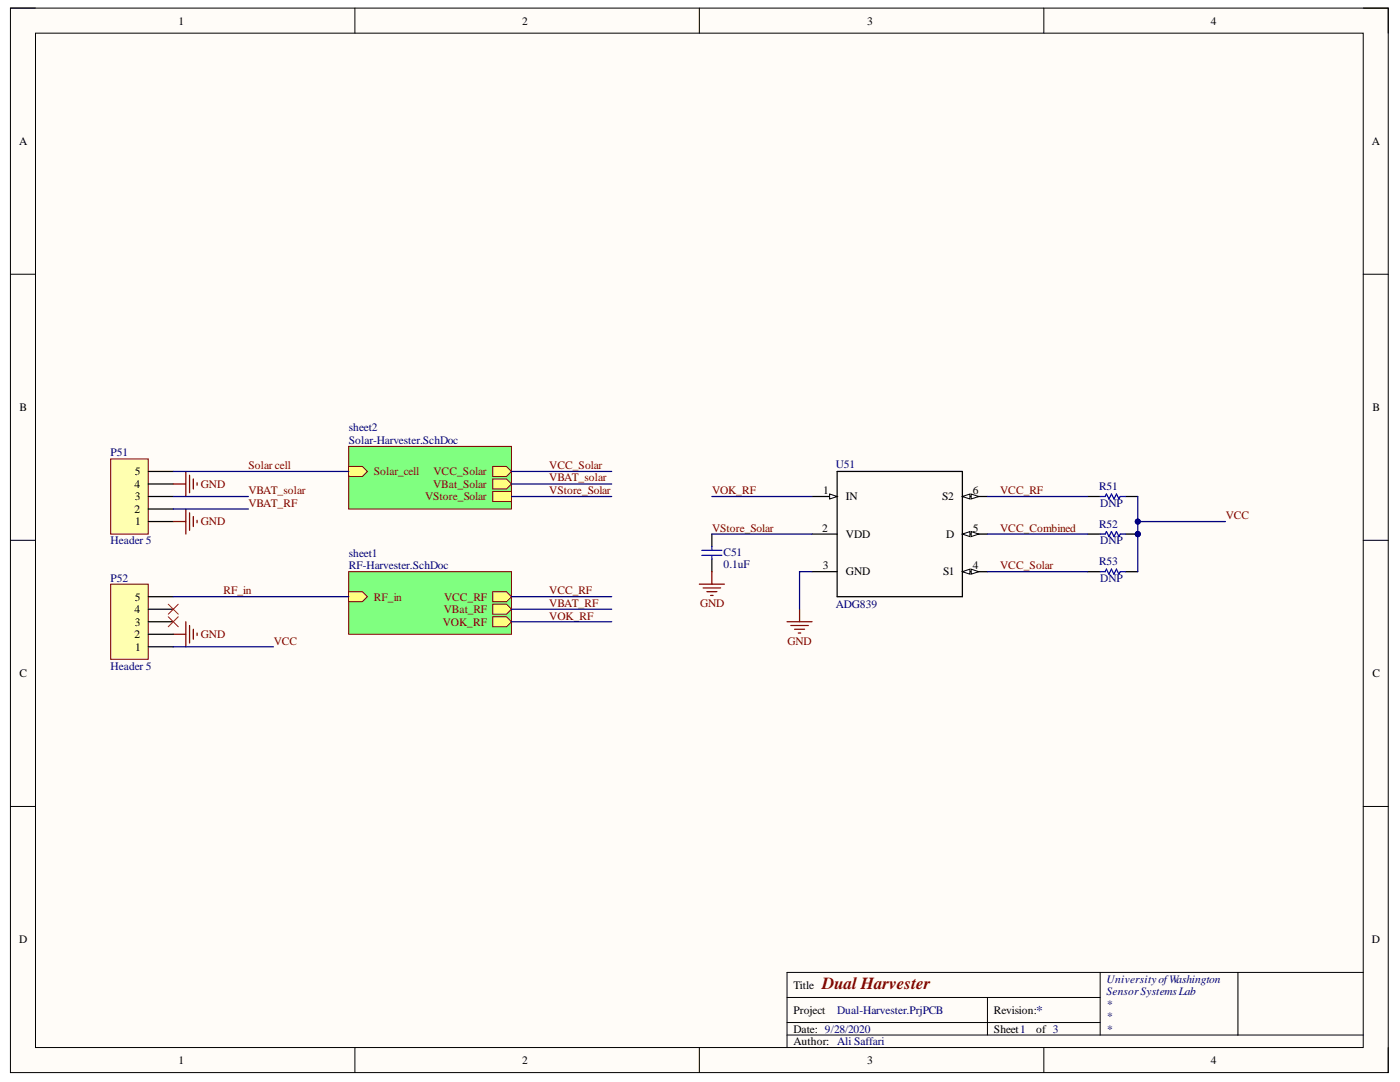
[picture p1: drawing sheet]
<svg xmlns="http://www.w3.org/2000/svg" width="279mm" height="216mm" viewBox="0 0 279 216" stroke-linecap="round" stroke-linejoin="round" font-family="sans-serif">
<path d="M2.1 1.6h275v212.4h-275z" fill-rule="evenodd" fill="#fffcf8"/>
<path d="M2.1 1.6h275v212.4h-275z" fill="none" stroke="#000" stroke-width=".2"/>
<path d="M7.1 6.6h265v202.4h-265z" fill-rule="evenodd" fill="#fffcf8"/>
<g fill="none" stroke="#000" stroke-width=".2">
<path d="M2.1 1.6h5M7.1 6.6h265v202.4h-265zM70.8 1.6v5M139.6 1.6v5M208.3 1.6v5M272.1 1.6h5v5M2.1 54.7h5M272.1 54.7h5M2.1 107.8h5M272.1 107.8h5M2.1 160.9h5M272.1 160.9h5"/>
<path d="M157.1 199h62.5M197.1 199v7.5M219.6 194v12.5M247.1 194v12.5M272.1 194h-115v15M70.8 209v5M139.6 209v5M157.1 206.5h115M157.1 204h62.5M208.3 209v5M277.1 209v5"/>
</g>
<path d="M157.1 124.1h5M157.8 124.8h3.5M158.6 125.6h2M159.3 126.3h.5M159.6 121.6v2.5" fill="none" stroke="#800000" stroke-width=".25"/>
<path d="M217.1 99.1h2.5M224.6 99.1h2.5" fill="none" stroke="#000" stroke-width=".25"/>
<path d="M219.6 99.1h1l.2-.5 .5 1 .5-1 .5 1 .5-1 .5 1 .3-.5h1" fill="none" stroke="#00f" stroke-width=".25"/>
<circle cx="227.1" cy="106.6" r=".5" fill="#000080"/>
<circle cx="227.1" cy="106.6" r=".5" fill="none" stroke="#000080" stroke-width=".2"/>
<path d="M224.6 106.6h2.5" fill="none" stroke="#000" stroke-width=".25"/>
<circle cx="227.1" cy="106.6" r=".5" fill="#000080"/>
<circle cx="227.1" cy="106.6" r=".5" fill="none" stroke="#000080" stroke-width=".2"/>
<path d="M142.1 106.6v2.5M142.1 111.6v2.5M217.1 106.6h2.5M217.1 114.1h2.5M224.6 114.1h2.5" fill="none" stroke="#000" stroke-width=".25"/>
<path d="M140.1 109.8h4M140.1 110.8h4M142.1 109.1v.7M142.1 110.8v.8M219.6 106.6h1l.2-.5 .5 1 .5-1 .5 1 .5-1 .5 1 .3-.5h1M219.6 114.1h1l.2-.5 .5 1 .5-1 .5 1 .5-1 .5 1 .3-.5h1" fill="none" stroke="#00f" stroke-width=".25"/>
<path d="M139.6 116.6h5M140.3 117.3h3.5M141.1 118.1h2M141.8 118.8h.5M142.1 114.1v2.5M34.6 126.6h2.5M37.1 124.1v5M37.8 124.8v3.5M38.6 125.6v2M39.3 126.3v.5" fill="none" stroke="#800000" stroke-width=".25"/>
<path d="M22.1 91.6h7.5v15h-7.5z" fill-rule="evenodd" fill="#ffffb0"/>
<path d="M22.1 91.6h7.5v15h-7.5z" fill="none" stroke="#800000" stroke-width=".2"/>
<path d="M29.6 99.1h5M29.6 96.6h5M29.6 94.1h5M29.6 104.1h5M29.6 101.6h5" fill="none" stroke="#000" stroke-width=".25"/>
<path d="M34.6 96.6h2.5M37.1 94.1v5M37.8 94.8v3.5M38.6 95.6v2M39.3 96.3v.5M34.6 104.1h2.5M37.1 101.6v5M37.8 102.3v3.5M38.6 103.1v2M39.3 103.8v.5" fill="none" stroke="#800000" stroke-width=".25"/>
<path d="M22.1 116.6h7.5v15h-7.5z" fill-rule="evenodd" fill="#ffffb0"/>
<path d="M22.1 116.6h7.5v15h-7.5z" fill="none" stroke="#800000" stroke-width=".2"/>
<path d="M167.1 94.1h25v25h-25zM29.6 119.1h5M192.1 114.1h5M29.6 129.1h5M29.6 126.6h5M29.6 124.1h5M29.6 121.6h5" fill="none" stroke="#000" stroke-width=".25"/>
<path d="M192.1 114.1l1.5-.5v1z" fill="#f8fcff"/>
<path d="M192.1 114.1l1.5-.5v1z" fill="none" stroke="#000" stroke-width=".2"/>
<path d="M193.8 113.6l1.5 .5-1.5 .5z" fill="#f8fcff"/>
<path d="M193.8 113.6l1.5 .5-1.5 .5z" fill="none" stroke="#000" stroke-width=".2"/>
<path d="M162.1 99.1h5M162.1 106.6h5M162.1 114.1h5" fill="none" stroke="#000" stroke-width=".25"/>
<path d="M165.6 98.6l1.5 .5-1.5 .5z" fill="#f8fcff"/>
<path d="M165.6 98.6l1.5 .5-1.5 .5z" fill="none" stroke="#000" stroke-width=".2"/>
<path d="M192.1 106.6h5" fill="none" stroke="#000" stroke-width=".25"/>
<path d="M192.1 106.6l1.5-.5v1z" fill="#f8fcff"/>
<path d="M192.1 106.6l1.5-.5v1z" fill="none" stroke="#000" stroke-width=".2"/>
<path d="M193.8 106.1l1.5 .5-1.5 .5z" fill="#f8fcff"/>
<path d="M193.8 106.1l1.5 .5-1.5 .5z" fill="none" stroke="#000" stroke-width=".2"/>
<path d="M192.1 99.1h5" fill="none" stroke="#000" stroke-width=".25"/>
<path d="M192.1 99.1l1.5-.5v1z" fill="#f8fcff"/>
<path d="M192.1 99.1l1.5-.5v1z" fill="none" stroke="#000" stroke-width=".2"/>
<path d="M193.8 98.6l1.5 .5-1.5 .5z" fill="#f8fcff"/>
<path d="M193.8 98.6l1.5 .5-1.5 .5z" fill="none" stroke="#000" stroke-width=".2"/>
<path d="M69.6 114.1h32.5v12.5h-32.5z" fill-rule="evenodd" fill="#80ff80"/>
<path d="M69.6 114.1h32.5v12.5h-32.5z" fill="none" stroke="#800000" stroke-width=".2"/>
<path d="M69.6 118.1h2.7l1 1-1 1h-2.7z" fill-rule="evenodd" fill="#ffff80"/>
<path d="M69.6 118.1h2.7l1 1-1 1h-2.7z" fill="none" stroke="#800000" stroke-width=".2"/>
<path d="M98.3 118.1h2.8l1 1-1 1h-2.8z" fill-rule="evenodd" fill="#ffff80"/>
<path d="M98.3 118.1h2.8l1 1-1 1h-2.8z" fill="none" stroke="#800000" stroke-width=".2"/>
<path d="M98.3 120.6h2.8l1 1-1 1h-2.8z" fill-rule="evenodd" fill="#ffff80"/>
<path d="M98.3 120.6h2.8l1 1-1 1h-2.8z" fill="none" stroke="#800000" stroke-width=".2"/>
<path d="M98.3 123.1h2.8l1 1-1 1h-2.8z" fill-rule="evenodd" fill="#ffff80"/>
<path d="M98.3 123.1h2.8l1 1-1 1h-2.8z" fill="none" stroke="#800000" stroke-width=".2"/>
<path d="M33.6 120.6l2 2M33.6 123.1l2 2M35.6 120.6l-2 2M35.6 123.1l-2 2" fill="none" stroke="#f00" stroke-width=".2"/>
<path d="M69.6 89.1h32.5v12.5h-32.5z" fill-rule="evenodd" fill="#80ff80"/>
<path d="M69.6 89.1h32.5v12.5h-32.5z" fill="none" stroke="#800000" stroke-width=".2"/>
<path d="M69.6 93.1h2.7l1 1-1 1h-2.7z" fill-rule="evenodd" fill="#ffff80"/>
<path d="M69.6 93.1h2.7l1 1-1 1h-2.7z" fill="none" stroke="#800000" stroke-width=".2"/>
<path d="M98.3 93.1h2.8l1 1-1 1h-2.8z" fill-rule="evenodd" fill="#ffff80"/>
<path d="M98.3 93.1h2.8l1 1-1 1h-2.8z" fill="none" stroke="#800000" stroke-width=".2"/>
<path d="M98.3 95.6h2.8l1 1-1 1h-2.8z" fill-rule="evenodd" fill="#ffff80"/>
<path d="M98.3 95.6h2.8l1 1-1 1h-2.8z" fill="none" stroke="#800000" stroke-width=".2"/>
<path d="M98.3 98.1h3.8v2h-3.8z" fill-rule="evenodd" fill="#ffff80"/>
<path d="M98.3 98.1h3.8v2h-3.8z" fill="none" stroke="#800000" stroke-width=".2"/>
<path d="M227.1 104.1h17.5" fill="none" stroke="#000080" stroke-width=".25"/>
<circle cx="227.1" cy="104.1" r=".5" fill="#000080"/>
<circle cx="227.1" cy="104.1" r=".5" fill="none" stroke="#000080" stroke-width=".2"/>
<path d="M34.6 99.1h15M34.6 94.1h35M102.1 94.1h20M102.1 96.6h20M227.1 99.1v15M34.6 101.6h15M34.6 119.1h35M102.1 119.1h20M34.6 129.1h20M102.1 121.6h20M102.1 124.1h20" fill="none" stroke="#000080" stroke-width=".25"/>
<circle cx="227.1" cy="104.1" r=".5" fill="#000080"/>
<circle cx="227.1" cy="104.1" r=".5" fill="none" stroke="#000080" stroke-width=".2"/>
<circle cx="227.1" cy="106.6" r=".5" fill="#000080"/>
<circle cx="227.1" cy="106.6" r=".5" fill="none" stroke="#000080" stroke-width=".2"/>
<path d="M102.1 99.1h20M142.1 99.1h20M197.1 99.1h20M142.1 106.6h20M162.1 114.1h-2.5v7.5M197.1 106.6h20M197.1 114.1h20" fill="none" stroke="#000080" stroke-width=".25"/>
<text font-size="3.4" fill="#800000" x="164.1" y="197.3">Dual Harvester</text>
<text font-size="2.7" fill="#000080" x="206.8" y="202.4">*</text>
<g font-size="2.3">
<text x="35.6" y="4.9">1</text>
<text x="104.2" y="4.9">2</text>
<text x="173.1" y="4.9">3</text>
<text x="241.7" y="4.9">4</text>
<text x="3.8" y="28.9">A</text>
<text x="273.8" y="28.9">A</text>
<text x="3.9" y="82">B</text>
<text x="273.9" y="82">B</text>
<text x="26.9" y="94.9">5</text>
<text x="26.8" y="97.3">4</text>
<text x="26.9" y="99.9">3</text>
<text x="164.3" y="98.6">1</text>
<text x="168.8" y="99.9">IN</text>
<text x="188" y="99.9">S2</text>
<text x="194.1" y="98.6">6</text>
<text x="26.8" y="102.3">2</text>
<text x="27" y="104.9">1</text>
<text x="164.1" y="106.1">2</text>
<text x="168.8" y="107.3">VDD</text>
<text x="188.8" y="107.3">D</text>
<text x="194.1" y="106.1">5</text>
<text x="164.2" y="113.6">3</text>
<text x="194.1" y="113.6">4</text>
<text x="26.9" y="119.8">5</text>
<text x="168.8" y="114.8">GND</text>
<text x="188.2" y="114.8">S1</text>
<text x="26.8" y="122.4">4</text>
<text x="26.9" y="124.8">3</text>
<text x="26.8" y="127.3">2</text>
<text x="27" y="129.8">1</text>
<text x="3.9" y="135.1">C</text>
<text x="273.9" y="135.1">C</text>
<text x="3.8" y="188.2">D</text>
<text x="273.8" y="188.2">D</text>
<text x="158.3" y="197.3">Title</text>
<text x="158.3" y="202.3">Project</text>
<text x="198.4" y="202.3">Revision:</text>
<text x="158.3" y="208.5">Author: Ali Saffari</text>
<text x="158.3" y="206.1">Date: 9/28/2020</text>
<text x="198.4" y="206.1">Sheet1</text>
<text x="206.8" y="206.1">of 3</text>
<text x="35.6" y="212.3">1</text>
<text x="104.2" y="212.3">2</text>
<text x="173.1" y="212.3">3</text>
<text x="241.7" y="212.3">4</text>
</g>
<g font-size="2.3" fill="#000080">
<text x="69.6" y="86.1">sheet2</text>
<text x="69.6" y="88.6">Solar-Harvester.SchDoc</text>
<text x="22.1" y="91.1">P51</text>
<text x="166.8" y="93.4">U51</text>
<text x="219.3" y="97.8">R51</text>
<text x="219.6" y="101.1">DNP</text>
<text x="219.3" y="105.4">R52</text>
<text x="22.1" y="108.6">Header 5</text>
<text x="69.6" y="111.1">sheet1</text>
<text x="69.6" y="113.6">RF-Harvester.SchDoc</text>
<text x="144.4" y="113.3">0.1uF</text>
<text x="144.4" y="110.9">C51</text>
<text x="219.3" y="112.8">R53</text>
<text x="219.6" y="108.6">DNP</text>
<text x="22.1" y="116.1">P52</text>
<text x="219.6" y="116.1">DNP</text>
<text x="166.8" y="121.3">ADG839</text>
<text x="22.1" y="133.6">Header 5</text>
<text x="220.9" y="196.1">UniversityofWashington</text>
<text x="167.1" y="202.3">Dual-Harvester.PrjPCB</text>
<text x="220.9" y="198.5">SensorSystemsLab</text>
<text x="220.9" y="201.1">*</text>
<text x="220.9" y="203.5">*</text>
<text x="220.9" y="206.1">*</text>
</g>
<g font-size="2.3" fill="#800000">
<text x="49.6" y="93.6">Solar cell</text>
<text x="74.6" y="94.9">Solar_cell</text>
<text x="86.5" y="94.9">VCC_Solar</text>
<text x="109.6" y="93.6">VCC_Solar</text>
<text x="40.1" y="97.3">GND</text>
<text x="49.6" y="98.6">VBAT_solar</text>
<text x="49.6" y="101.1">VBAT_RF</text>
<text x="84.8" y="99.9">VStore_Solar</text>
<text x="86.4" y="97.3">VBat_Solar</text>
<text x="109.6" y="96.1">VBAT_solar</text>
<text x="109.6" y="98.6">VStore_Solar</text>
<text x="142.1" y="98.6">VOK_RF</text>
<text x="199.6" y="98.6">VCC_RF</text>
<text x="40.1" y="104.9">GND</text>
<text x="142.1" y="106.1">VStore_Solar</text>
<text x="199.6" y="106.1">VCC_Combined</text>
<text x="244.6" y="103.6">VCC</text>
<text x="199.6" y="113.6">VCC_Solar</text>
<text x="44.6" y="118.6">RF_in</text>
<text x="74.6" y="119.8">RF_in</text>
<text x="88.6" y="119.8">VCC_RF</text>
<text x="109.6" y="118.6">VCC_RF</text>
<text x="88.4" y="124.8">VOK_RF</text>
<text x="88.6" y="122.4">VBat_RF</text>
<text x="109.6" y="123.6">VOK_RF</text>
<text x="109.6" y="121.1">VBAT_RF</text>
<text x="139.7" y="121.1">GND</text>
<text x="40.1" y="127.3">GND</text>
<text x="54.6" y="128.6">VCC</text>
<text x="157.2" y="128.6">GND</text>
</g>
</svg>
